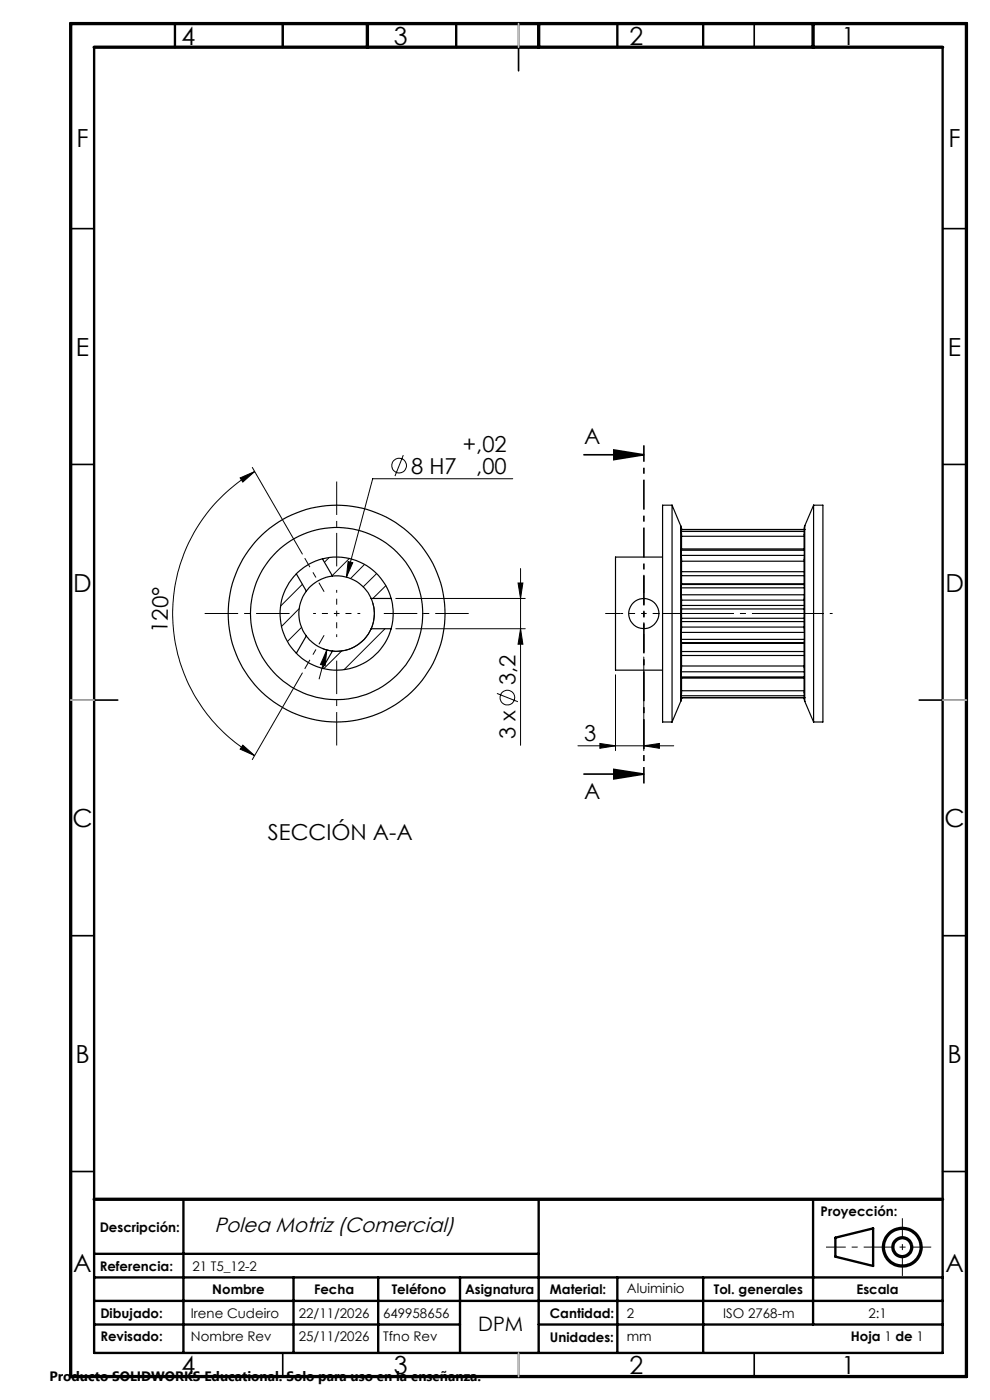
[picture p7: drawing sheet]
<svg xmlns="http://www.w3.org/2000/svg" width="210mm" height="297mm" viewBox="0 0 210 297" stroke-linecap="round" stroke-linejoin="round" font-family="sans-serif">
<g fill="none" stroke="#000" stroke-width=".25">
<path d="M68.4 118.6a11.3 11.3 0 0 0-5.5 3.1M68.4 118.6a12 12 0 0 1 14.6 8.4M68.4 118.6l2.1 3.6M140.5 118.2h-9.9v24h9.9M142.6 107.2v46M142.6 107.2h-2.1v46h2.1M142.6 107.2l1.8 4.3M144.4 111.5l.2 .8M144.4 111.5v37.3M144.5 112.4v.3M144.5 112.7l.1 3.7M144.5 116.7v1.1"/>
<path d="M144.5 117.8v6.9M144.5 112.4h26.1M144.5 117.8h26.1M144.5 116.7h26.1M144.5 112.7h26.1M144.6 112.3h.1M144.6 116.4l-.1 .3M144.6 116.4h26M144.6 119.1h26M144.6 113.8h26M170.6 116.4v.3M170.6 112.3h.1"/>
<path d="M170.6 117.8v6.9M170.6 116.7v1.1M170.6 112.7v3.7M170.6 112.4v.3M170.7 111.5l-.1 .8M170.7 111.5v37.3M172.6 107.2h2v46h-2M172.6 107.2v46M172.6 107.2l-1.9 4.3M62.9 138.6a11.7 11.7 0 0 0 5.5 3.2M62.9 121.7a11.9 11.9 0 0 0 0 16.9M62.9 121.7l2.1 3.7"/>
<path d="M65 134.9a7.9 7.9 0 0 0 5.5 3.2M65 125.4a7.9 7.9 0 0 0 0 9.5M65 134.9l-2.1 3.7M70.5 122.2a8.3 8.3 0 0 0-5.5 3.2M70.5 122.2a8.1 8.1 0 0 1 8.2 4.8M70.5 138.1l-2.1 3.7M78.7 127a8 8 0 0 1 0 6.4M78.7 133.4a8 8 0 0 1-8.2 4.7M78.7 133.4h4.3M78.7 127h4.3M83 127a12.4 12.4 0 0 1 0 6.4M83 133.4a12 12 0 0 1-14.6 8.4"/>
<path d="M144.5 124.7v1.5M144.5 126.2v8M144.5 134.2v1.4M144.5 135.6v6.9M144.5 134.2h26.1M144.5 126.2h26.1M144.5 135.6h26.1M144.5 124.7h26.1M144.6 124h26M144.6 136.3h26M144.6 133h26M144.6 127.3h26"/>
<path d="M144.6 131.9h26M144.6 128.4h26M144.6 129.2h26M144.6 131.2h26M144.6 136.5h26M144.6 123.9h26M144.6 121.3h26M144.6 139.1h26M144.6 138.2h26M144.6 122.1h26M170.6 135.6v6.9M170.6 134.2v1.4"/>
<path d="M170.6 126.2v8M170.6 124.7v1.5M144.4 148.8l-1.8 4.4M144.5 148h26.1M144.5 142.5v1.1M144.5 143.6l.1 .3M144.5 147.6v.4M144.5 148h.1M144.5 142.5h26.1M144.5 143.6h26.1M144.5 147.6h26.1M144.6 148l-.2 .8"/>
<path d="M144.6 143.9l-.1 3.7M144.6 148h.1M144.6 143.9h26M144.6 141.3h26M144.6 146.5h26M170.6 148l.1 .8M170.6 148h.1M170.6 143.9v3.7M170.6 147.6v.4M170.6 143.6v.3M170.6 142.5v1.1M170.7 148.8l1.9 4.4"/>
<circle cx="71.4" cy="130.2" r="18.3"/>
<circle cx="71.4" cy="130.2" r="23"/>
<circle cx="136.6" cy="130.2" r="3.2"/>
</g>
<g fill="none" stroke="#000" stroke-width=".21">
<path d="M53.5 99.2l10.6 18.3M85.5 96.6l-1.7 4.4M50.9 101.4l3.1-1.4-2.5 2.3zM54 100a34.8 34.8 0 0 0 0 60.3M69.8 118.3l-1 1M73.8 119.1l1 .3-1.3 3zM74.1 118.5l-3.7 3.6M77.3 119.7l-2.9 3M108.8 101.6h-29.7l-5.6 20.8M63.5 129.1l-3.8 3.8M64 133.1l-3 3M64.1 124l-4.6 4.6"/>
<path d="M69.3 137.9l-.3 3.3-1-.2zM69.3 137.9l-1.6 6.1M72.5 138.1l-3.8 3.7M79.1 127.9a8 8 0 0 1-2.3 8.2 8 8 0 0 1-8.4 1.5M79.9 121.7l-2.9 2.8M81.7 133.4l-8.7 8.7M81.8 124.2l-2.7 2.8M84 133.4h27.4M84 127h27.4M109.9 123.7h1l-.5 3.3zM110.4 133.4l.5 3.3h-1zM110.4 120.6v37.5"/>
<path d="M136.6 139.4v19.8M51.5 158.1l2.5 2.2-3.1-1.4zM64.1 142.8l-10.6 18.3M105.4 147.1l4.5 1.8M122.6 158.2h20.3M127.2 157.7l3.4 .5-3.4 .5zM130.6 143.2v16M136.6 158.2l3.3-.5v1z"/>
<circle cx="84.7" cy="98.8" r="1.55"/>
<circle cx="107.6" cy="148" r="1.55"/>
</g>
<g fill="none" stroke="#000" stroke-width=".7" stroke-linecap="butt">
<circle cx="191.4" cy="264.6" r="4"/>
<circle cx="191.4" cy="264.6" r="2"/>
</g>
<path d="M197.5 264.6h-22.3" fill="none" stroke="#000" stroke-width=".21" stroke-dasharray="6.3 1.3 1.3 1.3" stroke-dashoffset="2.2" stroke-linecap="butt"/>
<path d="M191.4 258.4v12.3" fill="none" stroke="#000" stroke-width=".21" stroke-dasharray="6.3 1.3 1.3 1.3" stroke-dashoffset="2.1" stroke-linecap="butt"/>
<g fill="none" stroke="#000" stroke-width=".35">
<path d="M60 5v5M110 5v10M160 5v5M15 48.5h5M200 48.5h5M15 98.5h5M123.9 96.5h12.7M130.2 95.5l6.4 1-6.4 1zM200 98.5h5M15 148.5h10M195 148.5h10M123.9 164.2h12.7"/>
<path d="M130.2 163.2l6.4 1-6.4 1zM15 198.5h5M200 198.5h5M15 248.5h5M200 248.5h5M60 287v5M110 287v5M160 287v5"/>
</g>
<g fill="none" stroke="#000" stroke-width=".5">
<path d="M20 10v277h180v-277M37.1 5v5M60 5v5M96.8 5v5M131 5v5M149.2 5v5M38.9 254.4v32.6M114.3 254.4v32.6M172.5 254.4v26.6M20 266h94.3M20 271h180M20 276h180"/>
<path d="M62.3 271v16M80.2 271v16M97.6 271v16M131 271v16M149.2 271v16M177.2 262.6l8-2v8l-8-2zM20 281h77.6M114.3 281h85.7"/>
</g>
<path d="M15 5h190v287h-190zM20 10h180M77.9 5v5M114.3 5v5M172.5 5v5M20 254.4h180" fill="none" stroke="#000" stroke-width=".7"/>
<path d="M110 5v5M15 148.5h5M200 148.5h5M110 287v5" fill="none" stroke="#c0c0c0" stroke-width=".35"/>
<path d="M130.2 95.5l6.4 1-6.4 1zM50.9 101.4l3.1-1.4-2.5 2.3zM69.3 137.9l-.3 3.3-1-.2zM73.8 119.1l1 .3-1.3 3zM110.4 133.4l.5 3.3h-1zM109.9 123.7h1l-.5 3.3zM127.2 157.7l3.4 .5-3.4 .5zM136.6 158.2l3.3-.5v1zM51.5 158.1l2.5 2.2-3.1-1.4zM130.2 163.2l6.4 1-6.4 1z" fill="#000"/>
<path d="M138.6 130.1h38" fill="none" stroke="#000" stroke-width=".21" stroke-dasharray="15.2 1.3 1.3 1.3" stroke-dashoffset="-1.9" stroke-linecap="butt"/>
<path d="M71.4 130.1v-5M71.4 130.1h-5M71.4 130.1v5M71.4 130.1h5M136.6 130.1v-5M136.6 130.1h-5M136.6 130.1v5M136.6 130.1h5" fill="none" stroke="#000" stroke-width=".21" stroke-dasharray="15.2 1.3 1.3 1.3" stroke-dashoffset="14.6" stroke-linecap="butt"/>
<path d="M131.6 130.1h-3.2M136.6 125.1v-3.2M136.6 135.1v3.2M141.6 130.1h3.2" fill="none" stroke="#000" stroke-width=".21" stroke-dasharray="15.2 1.3 1.3 1.3" stroke-linecap="butt"/>
<path d="M136.6 94.5v71.7" fill="none" stroke="#000" stroke-width=".35" stroke-dasharray="6.3 1.3 1.3 1.3" stroke-dashoffset="2.9" stroke-linecap="butt"/>
<path d="M68.8 125.5l-4.2-7.1M68.8 134.8l-4.2 7.1" fill="none" stroke="#000" stroke-width=".21" stroke-dasharray="15.2 1.3 1.3 1.3" stroke-dashoffset="13" stroke-linecap="butt"/>
<path d="M61.4 130.1h-18M71.4 120.1v-18M81.4 130.1h18M71.4 140.1v18" fill="none" stroke="#000" stroke-width=".21" stroke-dasharray="15.2 1.3 1.3 1.3" stroke-dashoffset="8.1" stroke-linecap="butt"/>
<g font-size="5.3">
<text x="38.5" y="9.5">4</text>
<text x="83.5" y="9.5">3</text>
<text x="133.5" y="9.5">2</text>
<text x="178.5" y="9.5">1</text>
<text x="16.2" y="31.3">F</text>
<text x="201.2" y="31.3">F</text>
<text x="16.1" y="75.5">E</text>
<text x="201.1" y="75.5">E</text>
<text x="15.5" y="125.5">D</text>
<text x="200.5" y="125.5">D</text>
<text x="15.4" y="175.5">C</text>
<text x="200.4" y="175.5">C</text>
<text x="16" y="225.5">B</text>
<text x="201" y="225.5">B</text>
<text x="15.5" y="269.8">A</text>
<text x="200.5" y="269.8">A</text>
<text x="38.5" y="291.5">4</text>
<text x="83.5" y="291.5">3</text>
<text x="133.5" y="291.5">2</text>
<text x="178.5" y="291.5">1</text>
</g>
<g font-size="4.7">
<text x="98.2" y="96">+,02</text>
<text x="123.9" y="94.2">A</text>
<text x="87.2" y="100.5">8 H7</text>
<text x="101" y="100.5">,00</text>
<text x="35.5" y="134.2" transform="rotate(-89 35.5 134.2)">120°</text>
<text x="109.4" y="145.4" transform="rotate(-90 109.4 145.4)">3,2</text>
<text x="109.4" y="156.8" transform="rotate(-90 109.4 156.8)">3 x</text>
<text x="123.9" y="157.2">3</text>
<text x="123.9" y="169.6">A</text>
<text x="56.8" y="178.1">SECCIÓN A-A</text>
</g>
<text font-size="4.4" x="45.5" y="261.3">Polea Motriz (Comercial)</text>
<text font-size="4.2" x="101.4" y="282.3">DPM</text>
<text font-size="2.9" x="10.5" y="292.9">Producto SOLIDWORKS Educational. Solo para uso en la enseñanza.</text>
<g font-size="2.8">
<text x="21.1" y="261.3">Descripción:</text>
<text x="174.1" y="258">Proyección:</text>
<text x="21.1" y="269.7">Referencia:</text>
<text x="40.8" y="269.7">21 T5_12-2</text>
<text x="45" y="274.5">Nombre</text>
<text x="66.6" y="274.5">Fecha</text>
<text x="83.1" y="274.5">Teléfono</text>
<text x="98.6" y="274.5">Asignatura</text>
<text x="116.7" y="274.5">Material:</text>
<text x="133" y="274.4">Aluiminio</text>
<text x="151.4" y="274.5">Tol. generales</text>
<text x="181.7" y="274.5">Escala</text>
<text x="21.3" y="279.7">Dibujado:</text>
<text x="40.5" y="279.7">Irene Cudeiro</text>
<text x="63.4" y="279.7">22/11/2026</text>
<text x="81.3" y="279.7">649958656</text>
<text x="116.7" y="279.7">Cantidad:</text>
<text x="133" y="279.6">2</text>
<text x="153.4" y="279.7">ISO 2768-m</text>
<text x="184.2" y="279.7">2:1</text>
<text x="21.3" y="284.6">Revisado:</text>
<text x="40.5" y="284.6">Nombre Rev</text>
<text x="63.4" y="284.6">25/11/2026</text>
<text x="81.3" y="284.6">Tfno Rev</text>
<text x="116.7" y="284.6">Unidades:</text>
<text x="133" y="284.5">mm</text>
<text x="180.5" y="284.5">Hoja 1 de 1</text>
</g>
</svg>
